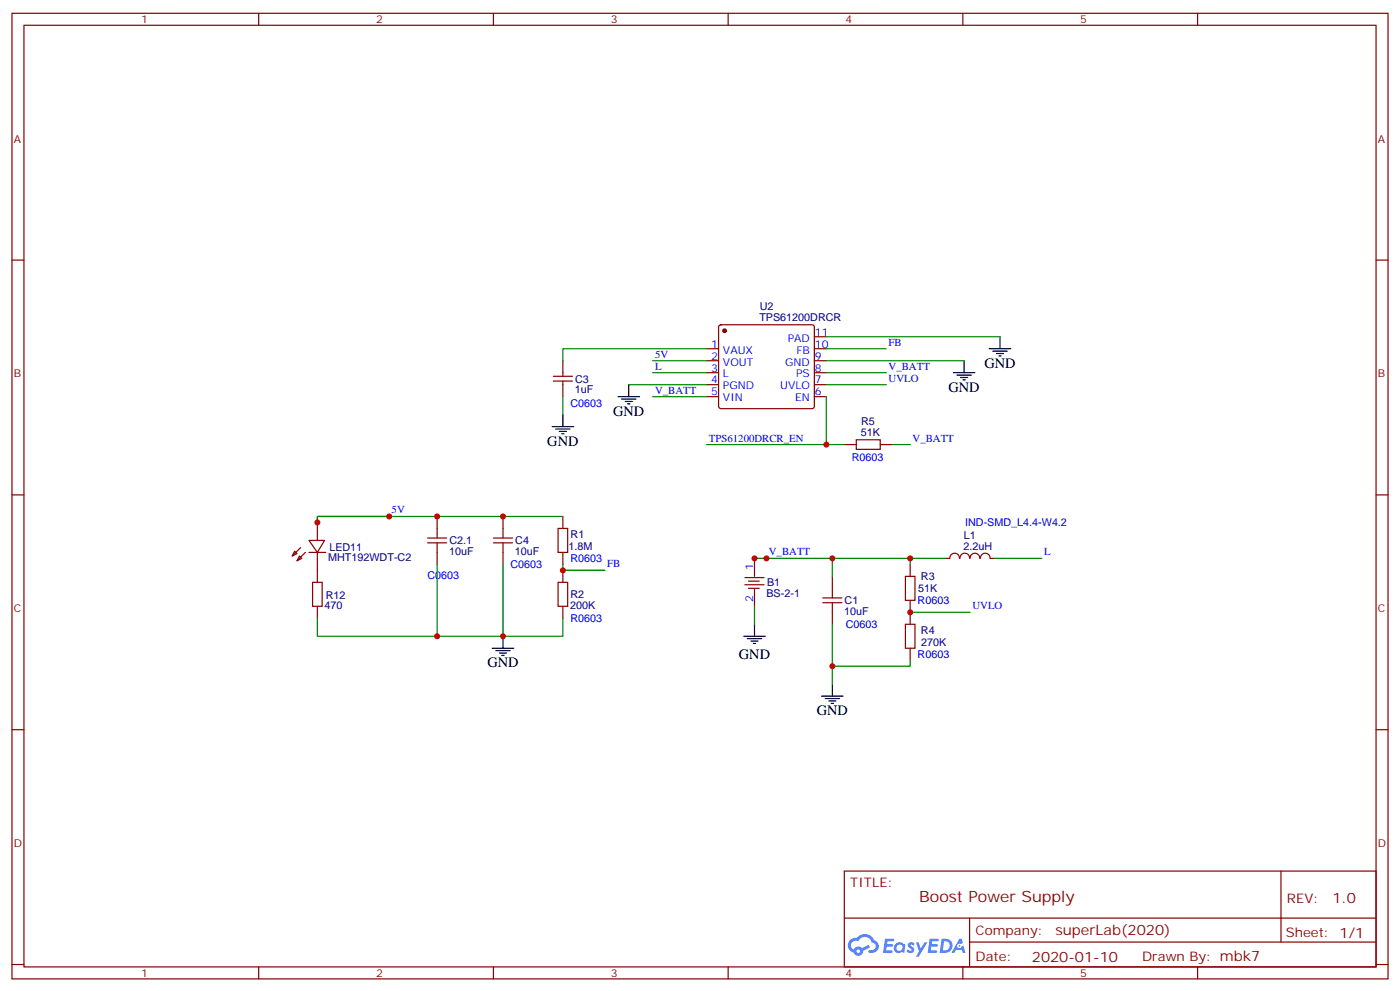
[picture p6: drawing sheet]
<svg xmlns="http://www.w3.org/2000/svg" width="412mm" height="292mm" viewBox="0 0 412 292" stroke-linecap="round" stroke-linejoin="round" font-family="sans-serif">
<g fill="none" stroke="#870000" stroke-width=".35">
<path d="M3.5 3.9h405.4v284.4h-405.4zM7.1 7.4h398.2v277.3h-398.2zM76.2 3.9v3.5M145.3 3.9v3.5M214.5 3.9v3.5M283.6 3.9v3.5M352.8 3.9v3.5M3.5 76.6h3.6M405.3 76.6h3.6M3.5 145.7h3.6M405.3 145.7h3.6M3.5 214.9h3.6"/>
<path d="M405.3 214.9h3.6M248.7 256.5h156.6v28.2h-156.6zM377.3 256.5v20.9M248.7 270.4h156.5M285.6 277.4h119.6M285.6 270.4v14.1M3.5 284h3.6M76.2 284.7v3.6M145.3 284.7v3.6M214.5 284.7v3.6M283.6 284.7v3.6M352.8 284.7v3.6"/>
<path d="M405.3 284h3.6"/>
</g>
<g fill="#5487ff">
<path d="M267.7 277.7a1.22 1.22 0 0 1 1.7 .2l-.4 .6a.47 .47 0 0 0-.3-.4 .47 .47 0 0 0-.5 .2l.1 .2a1.14 1.14 0 0 1 .8 1.8 1.14 1.14 0 0 1-1.9 0l-.2-.2 .5-.6 .7 .5a.29 .29 0 0 0 .3-.3 .29 .29 0 0 0-.2-.3 1.04 1.04 0 0 1-.6-1.7z"/>
<path d="M260.7 276.4h2.4l.3 .2-.2 .5-1.8 .1-.1 .8h1.5l.3 .4-.3 .4h-1.6l-.2 1.1h1.7l.2 .3-.2 .3-2.6 .1z"/>
<path d="M273.8 276.4h2.4l.3 .2-.1 .5-1.8 .1-.2 .8h1.6l.3 .4-.4 .4h-1.6l-.1 1.1h1.7l.2 .3-.2 .3-2.6 .1z"/>
<path d="M282.6 276.4h.7l.3 1.3-.6 .3a.69 .69 0 0 0-1 .3 .69 .69 0 0 0 .4 .9 .69 .69 0 0 0 .9-.6l.5-.2 .6 2.2h-.8l-.2-.9h-1.8l-.5 .9h-.8z"/>
<path d="M269.8 277.5h.8l.6 1.8 1.1-1.8h.9l-2.6 4.2h-.8l.9-1.5z"/>
<path d="M277.4 276.4l-.6 4.2h1.3a2.11 2.11 0 0 0 2.5-2.1 2.11 2.11 0 0 0-2.5-2.1zM278.1 277.2a1.39 1.39 0 0 1 1.7 1.4 1.39 1.39 0 0 1-1.8 1.3h-.3z"/>
<path d="M263.7 278.1a1.54 1.54 0 0 0-.1 2.1 1.54 1.54 0 0 0 2.2 .1l.6 .3 .3-2.3-.2-.3h-.4a1.49 1.49 0 0 0-2.4 .1zM264 279.1a.94 .94 0 0 1 1.8 0 .94 .94 0 0 1-1.8 0z"/>
<path d="M250.4 276.8a2.18 2.18 0 0 0 1.1 3.7 1.44 1.44 0 0 0 1.6 .9 1.44 1.44 0 0 0 1.2-1.4l2-1-.5-.8-1.9 1a1.47 1.47 0 0 0-2.4 .4 1.39 1.39 0 0 1-.7-1.9 1.39 1.39 0 0 1 2-.5 2.12 2.12 0 0 1 2.2-1.3 2.12 2.12 0 0 1 1.9 1.7 1.14 1.14 0 0 1 1.1 1.4 1.14 1.14 0 0 1-1.7 .7 .43 .43 0 0 0-.5 .4 .43 .43 0 0 0 .4 .5 1.98 1.98 0 0 0 2.5-1.2 1.98 1.98 0 0 0-1.2-2.6 3.1 3.1 0 0 0-5.3-.6l-.9 .1zM252.3 280.1a.55 .55 0 0 1 1.1 0 .55 .55 0 0 1-1.1 0z"/>
<circle cx="282.6" cy="278.5" r=".26"/>
</g>
<g fill="none" stroke="#870000" stroke-width=".35">
<path d="M211.9 95.8l.5-.2h26.8l.5 .2 .2 .5v23.3l-.2 .5-.5 .2h-26.8l-.5-.2-.2-.5v-23.3zM239.9 99.2h3.5M163 112.2h5.6M163 110.8h5.6M165.8 106.2v4.6M165.8 112.2v4.6M208.1 102.7h3.6M208.1 106.2h3.6M208.1 109.7h3.6M208.1 113.3h3.6M208.1 116.8h3.6M239.9 102.7h3.5"/>
<path d="M239.9 106.2h3.5M239.9 109.7h3.5M239.9 113.3h3.5M239.9 116.8h3.5M248.7 130.9h3.5M252.2 129.5h7.1v2.8h-7.1zM259.3 130.9h3.5M91 159.1h4.6l-2.1 3.6zM93.5 153.8v5.3M125.9 159.8h5.7M125.9 158.4h5.7M128.8 152.1v6.3"/>
<path d="M128.8 159.8v6.4M145.3 159.8h5.7M145.3 158.4h5.7M148.2 152.1v6.3M148.2 159.8v6.4M164.4 155.6h2.8v7.1h-2.8zM165.8 152.1v3.5M86.8 162.3l.7 .7-1.4 .7zM88.2 163.7l.7 .7-1.4 .7zM88.5 161.3l-2.4 2.4M90 162.7l-2.5 2.4M91 162.7h5"/>
<path d="M92.1 171.5h2.8v7h-2.8zM93.5 162.7v8.8M93.5 178.5v3.6M164.4 171.5h2.8v7h-2.8zM165.8 162.7v3.5M165.8 168v3.5M165.8 178.5v3.6M219.4 170.1h5.7M219.4 172.2h5.7M220.5 171.1h3.2M220.5 173.2h3.2M222.2 164.4v5.3"/>
<path d="M222.2 173.6v4.9M242.4 177.5h5.6M242.4 176.1h5.6M245.2 169.7v6.4M245.2 177.5v6.3M266.7 169.7h2.8v7.1h-2.8zM268.1 166.2v3.5M268.1 176.8v7M278.7 164.4h1.1M279.8 164.4a1.41 1.41 0 0 1 1.4-1.5 1.41 1.41 0 0 1 1.4 1.5M282.8 164.4a1.41 1.41 0 0 1 1.4-1.5 1.41 1.41 0 0 1 1.4 1.5M285.8 164.4a1.41 1.41 0 0 1 1.4-1.5 1.41 1.41 0 0 1 1.4 1.5"/>
<path d="M288.8 164.4a1.41 1.41 0 0 1 1.4-1.5 1.41 1.41 0 0 1 1.4 1.5M291.7 164.4h1.1M266.7 183.8h2.8v7.1h-2.8zM268.1 190.9v3.5"/>
</g>
<circle cx="213.4" cy="97.4" r=".53" fill="#870000" stroke="#870000" stroke-width=".35"/>
<g fill="none" stroke="#000" stroke-width=".35">
<path d="M294.6 99.2v3.5M182 116.8h6.4M183.1 117.5h4.2M184.1 118.2h2.2M184.9 118.9h.7M185.2 113.3v3.5M280.8 109.7h6.4M281.9 110.5h4.2M282.9 111.2h2.1M283.6 111.9h.7M284 106.2v3.5M291.4 102.7h6.3"/>
<path d="M292.5 103.4h4.2M293.5 104.1h2.1M294.2 104.8h.7M162.6 125.6h6.4M163.7 126.3h4.2M164.7 127h2.2M165.5 127.7h.7M165.8 122.1v3.5M145 190.9h6.3M146 191.6h4.3M147.1 192.3h2.1M147.8 193h.7"/>
<path d="M148.2 187.4v3.5M219.1 187.4h6.3M220.1 188.1h4.3M221.2 188.8h2.1M221.9 189.5h.7M222.2 183.8v3.6M242 205h6.4M243.1 205.7h4.2M244.1 206.4h2.1M244.8 207.1h.7M245.2 201.5v3.5"/>
</g>
<g fill="none" stroke="#008700" stroke-width=".35">
<path d="M243.4 99.2h51.2M165.8 116.8v5.3M185.2 113.3h22.9M192.3 106.2h15.8M192.3 109.7h15.8M192.3 116.8h15.8M208.1 102.7h-42.3v3.5M243.4 116.8v14.1h5.3M243.4 113.3h17.7M243.4 106.2h40.6M243.4 102.7h17.7M243.4 109.7h17.7"/>
<path d="M208.1 130.9h35.3M262.8 130.9h5.3M114.7 152.1h-21.2v1.7v-1.7h72.3M128.8 166.2v21.2h19.4M148.2 166.2v21.2h17.6v-5.3M165.8 166.2v1.8h12.4h-12.4M222.2 178.5v5.3M225.8 164.4h-3.6h23v5.3M245.2 164.4h22.9v1.8M268.1 164.4h10.6M292.8 164.4h14.1M93.5 182.1v5.3h35.3"/>
<path d="M245.2 183.8v17.7M268.1 194.4v1.8h-22.9M268.1 180.3h17.7"/>
</g>
<g fill="#c00">
<circle cx="128.8" cy="187.4" r=".88"/>
<circle cx="114.7" cy="152.1" r=".88"/>
<circle cx="225.8" cy="164.4" r=".88"/>
<circle cx="222.3" cy="164.4" r=".88"/>
<circle cx="243.4" cy="130.9" r=".88"/>
<circle cx="245.2" cy="164.4" r=".88"/>
<circle cx="245.2" cy="196.2" r=".88"/>
<circle cx="268.1" cy="180.3" r=".88"/>
<circle cx="268.1" cy="164.4" r=".88"/>
<circle cx="165.8" cy="168" r=".88"/>
<circle cx="128.8" cy="152.1" r=".88"/>
<circle cx="148.2" cy="152.1" r=".88"/>
<circle cx="148.2" cy="187.4" r=".88"/>
<circle cx="93.5" cy="153.8" r=".88"/>
</g>
<text font-size="4.6" fill="#800" x="270.8" y="265.5">Boost Power Supply</text>
<g font-size="4.2">
<text x="290" y="108.3">GND</text>
<text x="279.4" y="115.4">GND</text>
<text x="180.6" y="122.4">GND</text>
<text x="161.2" y="131.3">GND</text>
<text x="143.6" y="196.5">GND</text>
<text x="217.7" y="194.1">GND</text>
<text x="240.6" y="210.6">GND</text>
</g>
<g font-size="4.2" fill="#800">
<text x="392.5" y="265.8">1.0</text>
<text x="310.9" y="275.3">superLab(2020)</text>
<text x="304" y="283.1">2020-01-10</text>
</g>
<g font-size="3.9" fill="#800">
<text x="250.5" y="261.1">TITLE:</text>
<text x="379.1" y="265.8">REV:</text>
<text x="287.4" y="275.3">Company:</text>
<text x="378.7" y="275.9">Sheet: 1/1</text>
<text x="287.4" y="283">Date:</text>
<text x="336.4" y="283.1">Drawn By: mbk7</text>
</g>
<g font-size="3.2" fill="#800">
<text x="41.6" y="6.9">1</text>
<text x="110.8" y="6.9">2</text>
<text x="179.9" y="6.9">3</text>
<text x="249.1" y="6.9">4</text>
<text x="318.2" y="6.9">5</text>
<text x="4.1" y="42">A</text>
<text x="405.9" y="42">A</text>
<text x="4.1" y="111.2">B</text>
<text x="405.9" y="111.2">B</text>
<text x="4.1" y="180.3">C</text>
<text x="405.9" y="180.3">C</text>
<text x="4.1" y="249.4">D</text>
<text x="405.9" y="249.4">D</text>
<text x="41.6" y="287.7">1</text>
<text x="110.8" y="287.7">2</text>
<text x="179.9" y="287.7">3</text>
<text x="249.1" y="287.7">4</text>
<text x="318.2" y="287.7">5</text>
</g>
<g font-size="3.2" fill="#000080">
<text x="223.7" y="94.4">TPS61200DRCR</text>
<text x="223.8" y="91.2">U2</text>
<text x="169.4" y="112.7">C3</text>
<text x="169.3" y="115.8">1uF</text>
<text x="253.7" y="125.3">R5</text>
<text x="253.6" y="128.4">51K</text>
<text x="132.4" y="160.3">C2.1</text>
<text x="151.8" y="160.3">C4</text>
<text x="168.1" y="158.5">R1</text>
<text x="283.8" y="161.8">2.2uH</text>
<text x="283.9" y="158.6">L1</text>
<text x="96.7" y="165.3">MHT192WDT-C2</text>
<text x="97" y="162.1">LED11</text>
<text x="132.3" y="163.5">10uF</text>
<text x="151.7" y="163.5">10uF</text>
<text x="167.4" y="162.1">1.8M</text>
<text x="226" y="172.6">B1</text>
<text x="271.3" y="170.9">R3</text>
<text x="95.6" y="179.4">470</text>
<text x="96" y="176.2">R12</text>
<text x="167.9" y="179.3">200K</text>
<text x="168" y="176.2">R2</text>
<text x="225.8" y="175.8">BS-2-1</text>
<text x="248.8" y="177.9">C1</text>
<text x="270.5" y="174.4">51K</text>
<text x="248.7" y="181.1">10uF</text>
<text x="271.3" y="186.7">R4</text>
<text x="271.3" y="190.3">270K</text>
</g>
<g font-size="3.2" fill="#00f">
<text x="232.1" y="100.6">PAD</text>
<text x="240.1" y="98.8">11</text>
<text x="261.8" y="101.8">FB</text>
<text x="193" y="105.3">5V</text>
<text x="209.5" y="102.3">1</text>
<text x="209.5" y="105.9">2</text>
<text x="213" y="104.1">VAUX</text>
<text x="213" y="107.6">VOUT</text>
<text x="231.3" y="107.6">GND</text>
<text x="234.6" y="104.1">FB</text>
<text x="240.1" y="105.9">9</text>
<text x="240.1" y="102.3">10</text>
<text x="193" y="108.9">L</text>
<text x="209.5" y="109.4">3</text>
<text x="209.5" y="112.9">4</text>
<text x="213" y="111.2">L</text>
<text x="234.5" y="111.2">PS</text>
<text x="240.1" y="112.9">7</text>
<text x="240.1" y="109.4">8</text>
<text x="261.8" y="108.9">V_BATT</text>
<text x="261.8" y="112.4">UVLO</text>
<text x="168" y="119.7">C0603</text>
<text x="193" y="115.9">V_BATT</text>
<text x="209.5" y="116.5">5</text>
<text x="213" y="114.7">PGND</text>
<text x="213" y="118.2">VIN</text>
<text x="229.8" y="114.7">UVLO</text>
<text x="234.2" y="118.2">EN</text>
<text x="240.1" y="116.5">6</text>
<text x="208.8" y="130">TPS61200DRCR_EN</text>
<text x="268.8" y="130">V_BATT</text>
<text x="250.9" y="135.6">R0603</text>
<text x="115.4" y="151.2">5V</text>
<text x="284.3" y="155">IND-SMD_L4.4-W4.2</text>
<text x="150.4" y="167.3">C0603</text>
<text x="168" y="165.6">R0603</text>
<text x="178.9" y="167.1">FB</text>
<text x="221.9" y="168" transform="rotate(-90 221.9 168)">1</text>
<text x="226.5" y="163.5">V_BATT</text>
<text x="307.6" y="163.5">L</text>
<text x="125.9" y="170.4">C0603</text>
<text x="221.9" y="177.4" transform="rotate(-90 221.9 177.4)">2</text>
<text x="270.3" y="177.9">R0603</text>
<text x="286.5" y="179.4">UVLO</text>
<text x="168" y="183.2">R0603</text>
<text x="249.1" y="185">C0603</text>
<text x="270.3" y="193.8">R0603</text>
</g>
</svg>
